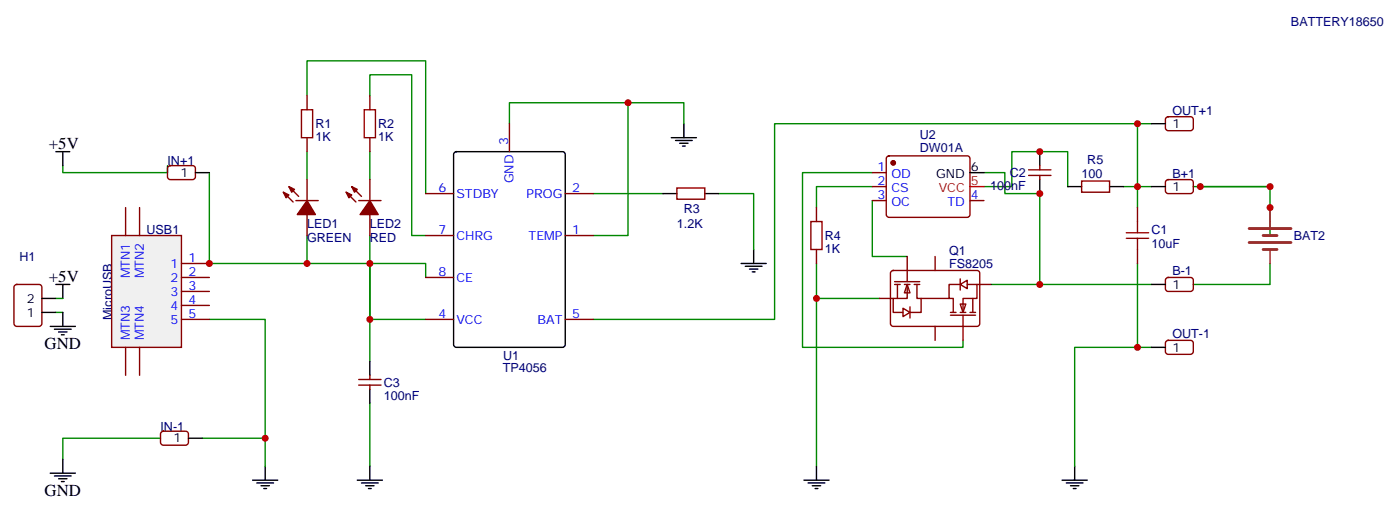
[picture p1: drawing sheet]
<svg xmlns="http://www.w3.org/2000/svg" width="354mm" height="129mm" viewBox="0 0 354 129" stroke-linecap="round" stroke-linejoin="round" font-family="sans-serif">
<g fill="none" stroke="#008700" stroke-width=".35">
<path d="M77.6 24.2v-8.9h30v33.6M77.6 38.3v7M93.5 24.2v-5.3h10.6v40.5h3.5M93.5 38.3v7M128.8 31.2v-5.3h44.1v5.3M158.7 25.9v33.5h-8.8M287.5 31.2v21.2M291 31.2h-95.2v49.4h-45.9M15.9 41.8v1.8h26.4v-1.8M52.9 43.6v22.9h54.7v3.5M77.6 59.4v7.1M93.5 59.4v31.8"/>
<path d="M149.9 48.9h17.7M181.7 48.9h8.8v14.1M220.5 43.6h-17.7v44.1h40.6v-1.8M220.5 50.6v14.1h8.8M220.5 47.1h-14.1v5.3M248.7 43.6h5.3v5.3h8.8v22.9M248.7 47.1h7.1v-8.8h14.1v8.8M284 47.1h7M301.6 47.1h19.4M303.4 47.1h17.6v12.3h1.8M14.1 78.8h1.8M14.1 75.3h1.8"/>
<path d="M93.5 66.5v14.1h14.1M206.4 75.3h15.8M206.4 66.5v51.2M250.5 71.8h40.5M287.5 66.5v21.2M321 66.5v5.3h-19.4M52.9 80.6h14.1v30M291 87.7h-19.4v30M40.6 110.6h-24.7v5.3M51.2 110.6h15.8v7.1M93.5 101.8v15.9"/>
</g>
<g fill="none" stroke="#000" stroke-width=".35">
<path d="M14.1 38.3h3.5M15.9 38.3v3.5M169.7 34.7h6.3M170.7 35.5h4.3M171.8 36.2h2.1M172.5 36.9h.7M172.9 31.2v3.5M262.8 38.3v3.5M291 31.2h3.6M49.4 43.6h3.5M167.6 48.9h3.5M178.2 48.9h3.5"/>
<path d="M245.2 43.6h3.5M262.8 45.3v3.6M269.9 47.1h3.5M280.5 47.1h3.5M291 47.1h3.6M10.6 78.8h3.5M10.6 75.3h3.5M14.1 71.8h3.5M15.9 71.8v3.5M15.9 78.8v3.6M187.3 66.5h6.4M188.4 67.2h4.2"/>
<path d="M189.4 67.9h2.2M190.1 68.6h.8M190.5 63v3.5M291 71.8h3.6M12.7 82.4h6.3M13.8 83.1h4.2M14.8 83.8h2.1M15.5 84.5h.7M93.5 91.2v3.5M93.5 98.2v3.6M291 87.7h3.6M12.7 119.4h6.3"/>
<path d="M15.9 115.9v3.5M47.6 110.6h3.6M67 117.7v3.5M93.5 117.7v3.5M206.4 117.7v3.5M271.6 117.7v3.5M13.8 120.1h4.2M14.8 120.8h2.1M15.5 121.5h.7M63.9 121.2h6.3M64.9 121.9h4.2M66 122.6h2.1"/>
<path d="M66.7 123.3h.7M90.3 121.2h6.4M91.4 121.9h4.2M92.4 122.6h2.1M93.1 123.3h.7M203.2 121.2h6.3M204.3 121.9h4.2M205.3 122.6h2.1M206 123.3h.7M268.5 121.2h6.3M269.5 121.9h4.3M270.6 122.6h2.1"/>
<path d="M271.3 123.3h.7"/>
</g>
<g fill="none" stroke="#870000" stroke-width=".35">
<path d="M77.6 24.2v3.5M77.6 34.7v3.6M93.5 24.2v3.5M93.5 34.7v3.6M224.2 39.5l.5-.2h19.8a.71 .71 0 0 1 .7 .7v14.2l-.3 .5-.4 .2h-19.8l-.5-.3-.2-.4v-14.2zM294.8 29.7l.5-.2h5.6a.71 .71 0 0 1 .7 .7v2.1l-.4 .6-5.9 .1-.5-.2-.2-.5v-2.1zM42.6 42l.4-.2h5.7a.71 .71 0 0 1 .7 .7v2.1l-.5 .7h-5.9l-.5-.2-.2-.5v-2.1zM71.6 48.5l2.5 2.5M73 47.1l2.5 2.5M74.8 50.6h5.6M77.6 45.3v5.3M77.6 54.2v5.2"/>
<path d="M87.5 48.5l2.5 2.5M88.9 47.1l2.5 2.5M90.7 50.6h5.6M93.5 45.3v5.3M93.5 54.2v5.2M171.1 47.4h7.1v2.9h-7.1zM206.4 52.4v3.5M220.5 50.6h3.5M220.5 43.6h3.5M220.5 47.1h3.5M245.2 50.6h3.5M260 42.9h5.6"/>
<path d="M260 44.3h5.6M262.8 41.8v1.1M262.8 44.3v1M273.4 45.7h7.1v2.8h-7.1zM287.5 52.4v3.5M294.8 45.5l.5-.2h5.6a.71 .71 0 0 1 .7 .7v2.2l-.4 .6-5.9 .1-.5-.3-.2-.4v-2.2zM3.8 72l.4-.2h5.7a.71 .71 0 0 1 .7 .7l-.1 9.4-.6 .5h-5.7l-.5-.3-.2-.4v-9.2zM206.4 63v3.5M287.5 63v3.5M294.8 70.2l.5-.2h5.6a.71 .71 0 0 1 .7 .7v2.1l-.4 .7-5.9 .1-.5-.3-.2-.5v-2.1zM90.7 97.2h5.6M90.7 95.8h5.6"/>
<path d="M93.5 94.7v1.1M93.5 97.2v1M294.8 86.1l.5-.2h5.6a.71 .71 0 0 1 .7 .7v2.1l-.4 .7h-5.9l-.5-.2-.2-.5v-2.1zM40.8 109l.5-.2h5.6a.71 .71 0 0 1 .7 .7v2.2l-.4 .6-5.9 .1-.5-.3-.2-.4v-2.2z"/>
</g>
<path d="M315.7 57.7h10.6M319.3 59.4h3.5M315.7 61.2h10.6M319.3 63h3.5" fill="none" stroke="#8c2424" stroke-width=".71"/>
<path d="M321 52.4v4.9M321 63v3.5" fill="none" stroke="#8c2424" stroke-width=".35"/>
<path d="M76.2 27.7h2.8v7h-2.8zM92.1 27.7h2.8v7h-2.8zM205 55.9h2.8v7.1h-2.8zM284.7 58.7h5.6M287.5 55.9v2.8M284.7 60.1h5.6M287.5 60.1v2.9" fill="none" stroke="#a10000" stroke-width=".35"/>
<g fill="#870000" stroke="#870000" stroke-width=".35">
<path d="M88.9 47.1l1.4 .7-.7 .7z"/>
<path d="M87.5 48.5l1.4 .7-.7 .7z"/>
<path d="M93.5 50.6l2.1 3.6h-4.6z"/>
<path d="M73 47.1l1.4 .7-.7 .7z"/>
<path d="M71.6 48.5l1.4 .7-.7 .7z"/>
<path d="M77.6 50.6l2.1 3.6h-4.6z"/>
<circle cx="225.8" cy="41.1" r=".53"/>
</g>
<path d="M245.2 47.1h3.5" fill="none" stroke="#f00" stroke-width=".35"/>
<g fill="#fff" stroke="#870000" stroke-width=".35">
<path d="M229.3 71.8l.7 2.1h-1.4z"/>
<path d="M228.2 77.8l1.8 1-1.8 1.1z"/>
</g>
<path d="M222.2 75.3h3.6M226.1 71.1h6.4M226.1 71.8h1.4M226.8 71.8v3.5M228.6 71.8h1.4M229.3 71.8v3.5h-3.5v3.5h2.4M229.3 64.7v6.4M230 77.4v2.9M231.1 71.8h1.4M231.8 71.8v3.5h1v3.5h-2.8M236.4 64.7v3.6" fill="none" stroke="#870000" stroke-width=".35"/>
<g fill="#fff" stroke="#870000" stroke-width=".35">
<path d="M242.7 76.7h1.4l-.7 2.1z"/>
<path d="M242.7 71.8l1.8-1.1v2.1z"/>
</g>
<g fill="none" stroke="#870000" stroke-width=".35">
<path d="M128.8 31.2v7.1M107.6 59.4h7.1M107.6 48.9h7.1M142.9 59.4h7M142.9 48.9h7M107.6 70h7.1M225.3 68.5l.5-.2h21.1a.71 .71 0 0 1 .7 .7v12.7l-.4 .6-21.4 .1-.5-.3-.2-.4v-12.7zM232.8 75.3h7.1M240.2 79.6h6.4M240.2 78.8h1.5M242.7 71.8h-2.8v3.5h1v3.5M242.7 70.4v2.8"/>
<path d="M242.7 78.8h1.4M243.4 79.6v6.3M244.5 71.8h2.4v3.5h-3.5v3.5M245.2 78.8h1.4M245.9 75.3v3.5M246.9 71.8h3.6M107.6 80.6h7.1M142.9 80.6h7M236.4 82.4v3.5"/>
</g>
<path d="M114.9 38.5l.5-.2h26.8a.71 .71 0 0 1 .7 .7l-.1 48.2-.6 .5h-26.8l-.5-.3-.2-.4v-48z" fill="none" stroke="#000" stroke-width=".35"/>
<path d="M28.2 59.4h17.7v28.3h-17.7z" fill="#f0f0f0" stroke="#870000" stroke-width=".35"/>
<path d="M31.7 52.4v7M35.3 52.4v7M45.9 66.5h7M45.9 70h7M45.9 73.6h7M45.9 77.1h7M31.7 87.7v7M35.3 87.7v7M45.9 80.6h7" fill="none" stroke="#870000" stroke-width=".35"/>
<g fill="#c00">
<circle cx="303.4" cy="47.1" r=".88"/>
<circle cx="321" cy="47.1" r=".88"/>
<circle cx="321" cy="52.4" r=".88"/>
<circle cx="262.8" cy="48.9" r=".88"/>
<circle cx="262.8" cy="71.8" r=".88"/>
<circle cx="262.8" cy="38.3" r=".88"/>
<circle cx="287.5" cy="31.2" r=".88"/>
<circle cx="206.4" cy="75.3" r=".88"/>
<circle cx="67" cy="110.6" r=".88"/>
<circle cx="287.5" cy="47.1" r=".88"/>
<circle cx="287.5" cy="87.7" r=".88"/>
<circle cx="158.8" cy="25.9" r=".88"/>
<circle cx="52.9" cy="66.5" r=".88"/>
<circle cx="77.6" cy="66.5" r=".88"/>
<circle cx="93.5" cy="66.5" r=".88"/>
<circle cx="93.5" cy="80.6" r=".88"/>
</g>
<g font-size="4.2">
<text x="12.3" y="37.6">+5V</text>
<text x="12.3" y="71.1">+5V</text>
<text x="11.3" y="88">GND</text>
<text x="11.3" y="125.1">GND</text>
</g>
<g font-size="3.2" fill="#000080">
<text x="326.3" y="6.5">BATTERY18650</text>
<text x="296.3" y="29">OUT+1</text>
<text x="79.7" y="35.5">1K</text>
<text x="79.7" y="32.4">R1</text>
<text x="95.6" y="35.5">1K</text>
<text x="95.6" y="32.4">R2</text>
<text x="232.5" y="35.1">U2</text>
<text x="42.3" y="41.6">IN+1</text>
<text x="232.5" y="38.3">DW01A</text>
<text x="274.8" y="41.4">R5</text>
<text x="250.3" y="47.9">100nF</text>
<text x="255.2" y="44.7">C2</text>
<text x="273.4" y="44.8">100</text>
<text x="296.3" y="44.8">B+1</text>
<text x="172.9" y="53.7">R3</text>
<text x="37" y="58.9">USB1</text>
<text x="77.6" y="57.5">LED1</text>
<text x="93.5" y="57.5">LED2</text>
<text x="171.1" y="57.5">1.2K</text>
<text x="291" y="58.9">C1</text>
<text x="4.9" y="65.9">H1</text>
<text x="77.6" y="61">GREEN</text>
<text x="93.5" y="61">RED</text>
<text x="208.5" y="63.8">1K</text>
<text x="208.5" y="60.6">R4</text>
<text x="239.9" y="64.2">Q1</text>
<text x="291" y="62.5">10uF</text>
<text x="327" y="60.5">BAT2</text>
<text x="239.9" y="67.8">FS8205</text>
<text x="296.3" y="69.5">B-1</text>
<text x="28.3" y="80.8" transform="rotate(-90 28.3 80.8)">MicroUSB</text>
<text x="296.3" y="85.4">OUT-1</text>
<text x="127.1" y="93.9">TP4056</text>
<text x="127.2" y="90.8">U1</text>
<text x="97" y="100.8">100nF</text>
<text x="97" y="97.6">C3</text>
<text x="40.6" y="108.7">IN-1</text>
</g>
<g font-size="3.2">
<text x="296.3" y="32.3">1</text>
<text x="45.6" y="44.6">1</text>
<text x="236.6" y="45">GND</text>
<text x="245.4" y="43.2">6</text>
<text x="296.3" y="48.2">1</text>
<text x="6.8" y="76.4">2</text>
<text x="296.3" y="72.8">1</text>
<text x="6.8" y="79.9">1</text>
<text x="296.3" y="88.7">1</text>
<text x="43.8" y="111.7">1</text>
</g>
<g font-size="3.2" fill="#00f">
<text x="128.4" y="36.5" transform="rotate(-90 128.4 36.5)">3</text>
<text x="129.8" y="46.3" transform="rotate(-90 129.8 46.3)">GND</text>
<text x="221.8" y="43.2">1</text>
<text x="221.8" y="46.7">2</text>
<text x="225.3" y="45">OD</text>
<text x="110.9" y="48.5">6</text>
<text x="115.4" y="49.9">STDBY</text>
<text x="133.1" y="49.9">PROG</text>
<text x="144.6" y="48.5">2</text>
<text x="221.8" y="50.3">3</text>
<text x="225.3" y="48.5">CS</text>
<text x="225.3" y="52">OC</text>
<text x="239.5" y="52">TD</text>
<text x="245.4" y="50.3">4</text>
<text x="110.9" y="59.1">7</text>
<text x="144.6" y="59.1">1</text>
<text x="115.4" y="60.5">CHRG</text>
<text x="133.6" y="60.5">TEMP</text>
<text x="32.8" y="70.2" transform="rotate(-90 32.8 70.2)">MTN1</text>
<text x="36.3" y="70.2" transform="rotate(-90 36.3 70.2)">MTN2</text>
<text x="43.1" y="67.6">1</text>
<text x="43.1" y="71.1">2</text>
<text x="47.6" y="66.1">1</text>
<text x="47.6" y="69.7">2</text>
<text x="110.9" y="69.7">8</text>
<text x="115.4" y="71.1">CE</text>
<text x="43.1" y="74.6">3</text>
<text x="47.6" y="73.2">3</text>
<text x="47.6" y="76.7">4</text>
<text x="43.1" y="78.1">4</text>
<text x="43.1" y="81.7">5</text>
<text x="47.6" y="80.3">5</text>
<text x="110.9" y="80.3">4</text>
<text x="115.4" y="81.7">VCC</text>
<text x="135.9" y="81.7">BAT</text>
<text x="144.6" y="80.3">5</text>
<text x="32.8" y="85.9" transform="rotate(-90 32.8 85.9)">MTN3</text>
<text x="36.3" y="85.9" transform="rotate(-90 36.3 85.9)">MTN4</text>
</g>
<g font-size="3.2" fill="#f00">
<text x="245.4" y="46.7">5</text>
<text x="237.3" y="48.5">VCC</text>
</g>
</svg>
